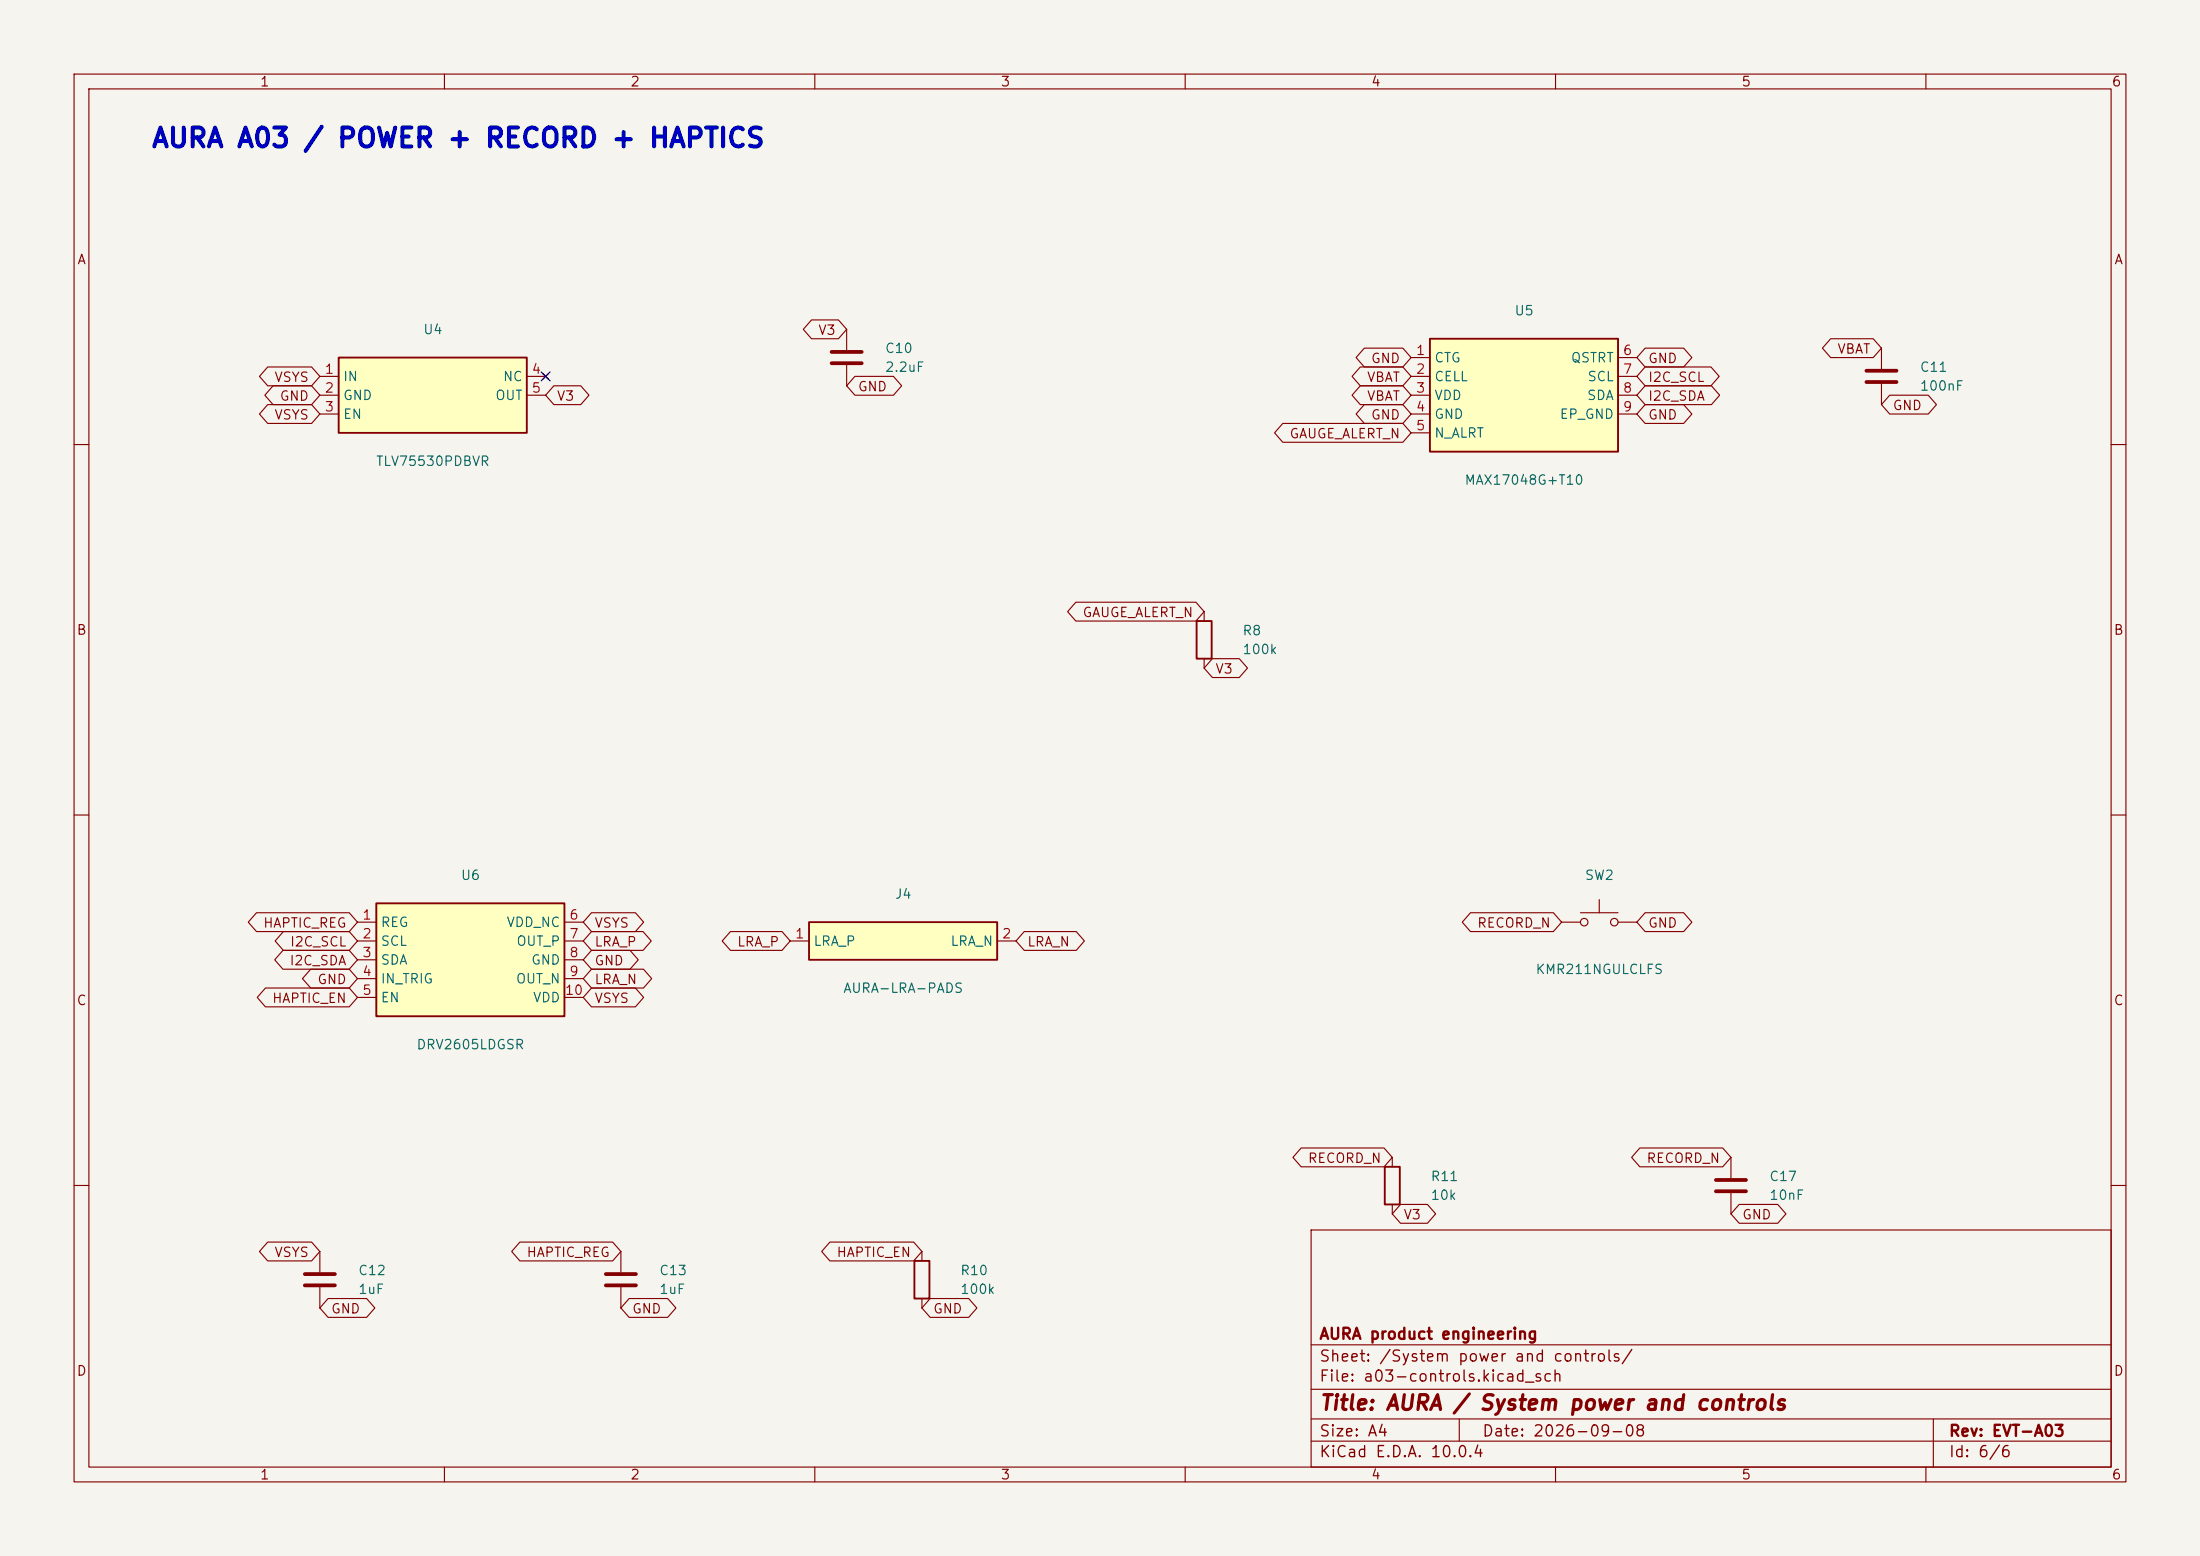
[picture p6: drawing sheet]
<svg xmlns="http://www.w3.org/2000/svg" width="297mm" height="210mm" viewBox="0 0 297 210" stroke-linecap="round" stroke-linejoin="round" font-family="sans-serif">
<path d="M0 0h297v210h-297z" fill="#f5f4ef" stroke="#f5f4ef" stroke-width=".14"/>
<g fill="none" stroke="#840000" stroke-width=".15">
<path d="M10 10h277v190h-277zM12 12h273v186h-273zM60 10v2M110 10v2M160 10v2M210 10v2M260 10v2M114.3 44.5v2.7M114.3 49.3v2.8M10 60h2M285 60h2M10 110h2"/>
<path d="M285 110h2M188 156.2v1.3M10 160h2M177 166h108v32h-108zM188 162.6v1.2M285 160h2M60 198v2M110 198v2M160 198v2M177 194.5h108M177 191.5h108M177 187.5h108"/>
<path d="M177 181.5h108M197 191.5v3M210 198v2M260 198v2M261 191.5v6.5"/>
</g>
<path d="M112.3 47.5h4M112.3 49h4" fill="none" stroke="#840000" stroke-width=".51"/>
<path d="M186.9 157.5h2.1v5.1h-2.1z" fill="none" stroke="#840000" stroke-width=".25"/>
<path d="M193 45.7h25.4v15.3h-25.4z" fill="#ffffc2"/>
<path d="M193 45.7h25.4v15.3h-25.4zM161.5 83.8h2.1v5.1h-2.1z" fill="none" stroke="#840000" stroke-width=".25"/>
<g fill="none" stroke="#840000" stroke-width=".15">
<path d="M190.5 48.3h2.5M190.5 50.8h2.5M190.5 53.3h2.5M190.5 55.9h2.5M190.5 58.4h2.5M218.4 48.3h2.6M218.4 50.8h2.6M218.4 53.3h2.6M218.4 55.9h2.6M254 47v2.8M254 51.8v2.8M162.6 82.6v1.2"/>
<path d="M162.6 88.9v1.3M210.8 124.5h2.6M213.4 123.2h5M215.9 121.4v1.8M218.4 124.5h2.6M233.7 156.2v2.8M233.7 161v2.8"/>
<circle cx="213.9" cy="124.5" r=".51"/>
<circle cx="217.9" cy="124.5" r=".51"/>
</g>
<path d="M252 50h4M252 51.6h4M231.6 159.3h4.1M231.6 160.8h4.1" fill="none" stroke="#840000" stroke-width=".51"/>
<path d="M109.2 124.5h25.4v5h-25.4z" fill="#ffffc2"/>
<path d="M109.2 124.5h25.4v5h-25.4z" fill="none" stroke="#840000" stroke-width=".25"/>
<path d="M106.7 127h2.5M134.6 127h2.6" fill="none" stroke="#840000" stroke-width=".15"/>
<path d="M45.7 48.3h25.4v10.1h-25.4z" fill="#ffffc2"/>
<path d="M45.7 48.3h25.4v10.1h-25.4z" fill="none" stroke="#840000" stroke-width=".25"/>
<path d="M43.2 50.8h2.5M43.2 53.3h2.5M43.2 55.9h2.5M71.1 50.8h2.6M71.1 53.3h2.6M73.3 50.4l.7 .8M74 50.4l-.7 .8M43.2 168.9v2.8M43.2 173.7v2.8" fill="none" stroke="#840000" stroke-width=".15"/>
<path d="M41.1 172h4.1M41.1 173.5h4.1" fill="none" stroke="#840000" stroke-width=".51"/>
<path d="M50.8 121.9h25.4v15.3h-25.4z" fill="#ffffc2"/>
<path d="M50.8 121.9h25.4v15.3h-25.4zM123.4 170.2h2.1v5.1h-2.1z" fill="none" stroke="#840000" stroke-width=".25"/>
<g fill="none" stroke="#840000" stroke-width=".15">
<path d="M36.1 49.5h6l1.1 1.3-1.1 1.3h-6l-1.1-1.3zM36.1 54.6h6l1.1 1.3-1.1 1.3h-6l-1.1-1.3zM36.9 52.1h5.2l1.1 1.2-1.1 1.3h-5.2l-1.1-1.3zM74.8 52.1h3.6l1.1 1.2-1.1 1.3h-3.6l-1.1-1.3zM109.6 43.2h3.6l1.1 1.3-1.1 1.2h-3.6l-1.2-1.2zM115.4 50.8h5.2l1.1 1.3-1.1 1.2h-5.2l-1.1-1.2zM173.2 57.1h16.2l1.1 1.3-1.1 1.3h-16.2l-1.1-1.3zM183.6 49.5h5.8l1.1 1.3-1.1 1.3h-5.8l-1.1-1.3zM183.6 52.1h5.8l1.1 1.2-1.1 1.3h-5.8l-1.1-1.3zM184.2 47h5.2l1.1 1.3-1.1 1.2h-5.2l-1.1-1.2zM184.2 54.6h5.2l1.1 1.3-1.1 1.3h-5.2l-1.1-1.3zM222.1 54.6h5.2l1.1 1.3-1.1 1.3h-5.2l-1.1-1.3z"/>
<path d="M222.1 47h5.2l1.1 1.3-1.1 1.2h-5.2l-1.1-1.2zM222.1 49.5h8.9l1.1 1.3-1.1 1.3h-8.9l-1.1-1.3zM222.1 52.1h8.9l1.2 1.2-1.2 1.3h-8.9l-1.1-1.3zM247.1 45.7h5.8l1.1 1.3-1.1 1.3h-5.8l-1.1-1.3zM255.1 53.3h5.2l1.1 1.3-1.1 1.3h-5.2l-1.1-1.3zM145.2 81.3h16.2l1.2 1.3-1.2 1.2h-16.2l-1.1-1.2zM163.7 88.9h3.6l1.1 1.3-1.1 1.2h-3.6l-1.1-1.2zM34.6 123.2h12.5l1.2 1.3-1.2 1.2h-12.5l-1.1-1.2zM35.8 133.3h11.3l1.2 1.3-1.2 1.3h-11.3l-1.1-1.3zM38.2 128.3h8.9l1.2 1.2-1.2 1.3h-8.9l-1.1-1.3zM38.3 125.7h8.8l1.2 1.3-1.2 1.3h-8.8l-1.2-1.3zM41.9 130.8h5.2l1.2 1.3-1.2 1.3h-5.2l-1.1-1.3z"/>
<path d="M48.3 124.5h2.5M48.3 127h2.5M48.3 129.5h2.5M48.3 132.1h2.5M48.3 134.6h2.5M76.2 124.5h2.5M76.2 127h2.5M76.2 129.5h2.5M76.2 132.1h2.5M76.2 134.6h2.5M79.9 123.2h5.9l1.1 1.3-1.1 1.2h-5.9l-1.2-1.2zM79.9 125.7h6.9l1.1 1.3-1.1 1.3h-6.9l-1.2-1.3z"/>
<path d="M79.9 128.3h5.2l1.1 1.2-1.1 1.3h-5.2l-1.2-1.3zM79.9 130.8h7l1.1 1.3-1.1 1.3h-7l-1.2-1.3zM79.9 133.3h5.9l1.1 1.3-1.1 1.3h-5.9l-1.2-1.3zM98.6 125.7h7l1.1 1.3-1.1 1.3h-7l-1.1-1.3zM138.3 125.7h7l1.1 1.3-1.1 1.3h-7l-1.1-1.3zM198.5 123.2h11.2l1.1 1.3-1.1 1.2h-11.2l-1.1-1.2zM222.1 123.2h5.2l1.1 1.3-1.1 1.2h-5.2l-1.1-1.2zM175.7 154.9h11.1l1.2 1.3-1.2 1.3h-11.1l-1.2-1.3zM221.4 154.9h11.2l1.1 1.3-1.1 1.3h-11.2l-1.1-1.3zM36.1 167.6h6l1.1 1.3-1.1 1.3h-6l-1.1-1.3zM44.3 175.3h5.2l1.1 1.2-1.1 1.3h-5.2l-1.1-1.3zM70.2 167.6h12.5l1.1 1.3-1.1 1.3h-12.5l-1.1-1.3z"/>
<path d="M83.8 168.9v2.8M83.8 173.7v2.8M84.9 175.3h5.2l1.1 1.2-1.1 1.3h-5.2l-1.1-1.3zM112 167.6h11.3l1.2 1.3-1.2 1.3h-11.3l-1.1-1.3zM124.5 168.9v1.3M124.5 175.3v1.2M125.6 175.3h5.2l1.1 1.2-1.1 1.3h-5.2l-1.1-1.3zM189.1 162.6h3.6l1.1 1.2-1.1 1.3h-3.6l-1.1-1.3zM234.8 162.6h5.2l1.1 1.2-1.1 1.3h-5.2l-1.1-1.3z"/>
</g>
<path d="M81.8 172h4.1M81.8 173.5h4.1" fill="none" stroke="#840000" stroke-width=".51"/>
<path d="M73.1 50.2l1.2 1.2M74.3 50.2l-1.2 1.2" fill="none" stroke="#000084" stroke-width=".15"/>
<text font-size="2.5" fill="#0000c2" x="20.3" y="20.5">AURA A03 / POWER + RECORD + HAPTICS</text>
<text font-size="2" fill="#840000" x="178" y="190.8">Title: AURA / System power and controls</text>
<g font-size="1.5" fill="#840000">
<text x="178" y="184.2">Sheet: /System power and controls/</text>
<text x="178" y="181.2">AURA product engineering</text>
<text x="178" y="186.9">File: a03-controls.kicad_sch</text>
<text x="178" y="197.1">KiCad E.D.A. 10.0.4</text>
<text x="178" y="194.3">Size: A4</text>
<text x="200" y="194.3">Date: 2026-09-08</text>
<text x="263" y="194.3">Rev: EVT-A03</text>
<text x="263" y="197.1">Id: 6/6</text>
</g>
<g font-size="1.3" fill="#840000">
<text x="35" y="12">1</text>
<text x="85" y="12">2</text>
<text x="135" y="12">3</text>
<text x="185" y="12">4</text>
<text x="235" y="12">5</text>
<text x="285" y="12">6</text>
<text x="10.3" y="36">A</text>
<text x="285.3" y="36">A</text>
<text x="110.4" y="45.5">V3</text>
<text x="37" y="51.9">VSYS</text>
<text x="115.7" y="53.1">GND</text>
<text x="184.5" y="51.9">VBAT</text>
<text x="185" y="49.3">GND</text>
<text x="222.4" y="49.3">GND</text>
<text x="222.4" y="51.9">I2C_SCL</text>
<text x="248" y="48.1">VBAT</text>
<text x="37" y="56.9">VSYS</text>
<text x="37.7" y="54.4">GND</text>
<text x="75.1" y="54.4">V3</text>
<text x="174" y="59.5">GAUGE_ALERT_N</text>
<text x="184.5" y="54.4">VBAT</text>
<text x="185" y="56.9">GND</text>
<text x="222.4" y="56.9">GND</text>
<text x="222.4" y="54.4">I2C_SDA</text>
<text x="255.4" y="55.7">GND</text>
<text x="146.1" y="83.6">GAUGE_ALERT_N</text>
<text x="10.3" y="86">B</text>
<text x="285.3" y="86">B</text>
<text x="164" y="91.2">V3</text>
<text x="35.4" y="125.5">HAPTIC_REG</text>
<text x="80.2" y="125.5">VSYS</text>
<text x="199.3" y="125.5">RECORD_N</text>
<text x="222.4" y="125.5">GND</text>
<text x="39" y="130.6">I2C_SDA</text>
<text x="39.1" y="128.1">I2C_SCL</text>
<text x="80.2" y="128.1">LRA_P</text>
<text x="80.2" y="130.6">GND</text>
<text x="99.4" y="128.1">LRA_P</text>
<text x="138.6" y="128.1">LRA_N</text>
<text x="10.3" y="136">C</text>
<text x="36.6" y="135.7">HAPTIC_EN</text>
<text x="42.8" y="133.1">GND</text>
<text x="80.2" y="133.1">LRA_N</text>
<text x="80.2" y="135.7">VSYS</text>
<text x="285.3" y="136">C</text>
<text x="176.5" y="157.3">RECORD_N</text>
<text x="222.2" y="157.3">RECORD_N</text>
<text x="189.4" y="164.9">V3</text>
<text x="235.1" y="164.9">GND</text>
<text x="37" y="170">VSYS</text>
<text x="71" y="170">HAPTIC_REG</text>
<text x="112.8" y="170">HAPTIC_EN</text>
<text x="44.6" y="177.6">GND</text>
<text x="85.2" y="177.6">GND</text>
<text x="125.9" y="177.6">GND</text>
<text x="10.3" y="186">D</text>
<text x="285.3" y="186">D</text>
<text x="35" y="200">1</text>
<text x="85" y="200">2</text>
<text x="135" y="200">3</text>
<text x="185" y="200">4</text>
<text x="235" y="200">5</text>
<text x="285" y="200">6</text>
</g>
<g font-size="1.3" fill="#006464">
<text x="57" y="45.4">U4</text>
<text x="119.4" y="48">C10</text>
<text x="204.4" y="42.9">U5</text>
<text x="46.2" y="51.8">IN</text>
<text x="67.8" y="51.8">NC</text>
<text x="119.4" y="50.5">2.2uF</text>
<text x="193.5" y="49.2">CTG</text>
<text x="193.5" y="51.8">CELL</text>
<text x="212" y="49.2">QSTRT</text>
<text x="214.2" y="51.8">SCL</text>
<text x="259.1" y="53">100nF</text>
<text x="259.1" y="50.5">C11</text>
<text x="46.2" y="54.3">GND</text>
<text x="46.2" y="56.9">EN</text>
<text x="66.8" y="54.3">OUT</text>
<text x="193.5" y="54.3">VDD</text>
<text x="193.5" y="56.9">GND</text>
<text x="193.5" y="59.4">N_ALRT</text>
<text x="210.5" y="56.9">EP_GND</text>
<text x="214.2" y="54.3">SDA</text>
<text x="50.7" y="63.2">TLV75530PDBVR</text>
<text x="197.6" y="65.7">MAX17048G+T10</text>
<text x="167.6" y="86.1">R8</text>
<text x="167.6" y="88.6">100k</text>
<text x="62.1" y="119.1">U6</text>
<text x="213.9" y="119.1">SW2</text>
<text x="51.3" y="125.4">REG</text>
<text x="68.3" y="125.4">VDD_NC</text>
<text x="120.7" y="121.6">J4</text>
<text x="51.3" y="128">SCL</text>
<text x="51.3" y="130.5">SDA</text>
<text x="69.6" y="128">OUT_P</text>
<text x="71.6" y="130.5">GND</text>
<text x="109.7" y="128">LRA_P</text>
<text x="128.2" y="128">LRA_N</text>
<text x="207.2" y="131.8">KMR211NGULCLFS</text>
<text x="51.3" y="133.1">IN_TRIG</text>
<text x="51.3" y="135.6">EN</text>
<text x="69.6" y="133.1">OUT_N</text>
<text x="71.9" y="135.6">VDD</text>
<text x="113.7" y="134.3">AURA-LRA-PADS</text>
<text x="56.1" y="141.9">DRV2605LDGSR</text>
<text x="193" y="159.7">R11</text>
<text x="238.8" y="159.7">C17</text>
<text x="193" y="162.3">10k</text>
<text x="238.8" y="162.3">10nF</text>
<text x="48.3" y="172.4">C12</text>
<text x="88.9" y="172.4">C13</text>
<text x="129.5" y="172.4">R10</text>
<text x="48.3" y="175">1uF</text>
<text x="88.9" y="175">1uF</text>
<text x="129.5" y="175">100k</text>
</g>
<g font-size="1.3" fill="#a90000">
<text x="43.7" y="50.8">1</text>
<text x="43.7" y="53.3">2</text>
<text x="71.7" y="50.8">4</text>
<text x="71.7" y="53.3">5</text>
<text x="191.1" y="48.2">1</text>
<text x="191.1" y="50.8">2</text>
<text x="191.1" y="53.3">3</text>
<text x="219" y="48.2">6</text>
<text x="219" y="50.8">7</text>
<text x="219" y="53.3">8</text>
<text x="43.7" y="55.9">3</text>
<text x="191.1" y="55.9">4</text>
<text x="191.1" y="58.4">5</text>
<text x="219" y="55.9">9</text>
<text x="48.8" y="124.4">1</text>
<text x="76.8" y="124.4">6</text>
<text x="48.8" y="127">2</text>
<text x="48.8" y="129.5">3</text>
<text x="76.8" y="127">7</text>
<text x="76.8" y="129.5">8</text>
<text x="107.2" y="127">1</text>
<text x="135.2" y="127">2</text>
<text x="48.8" y="132.1">4</text>
<text x="48.8" y="134.6">5</text>
<text x="76.2" y="134.6">10</text>
<text x="76.8" y="132.1">9</text>
</g>
</svg>
